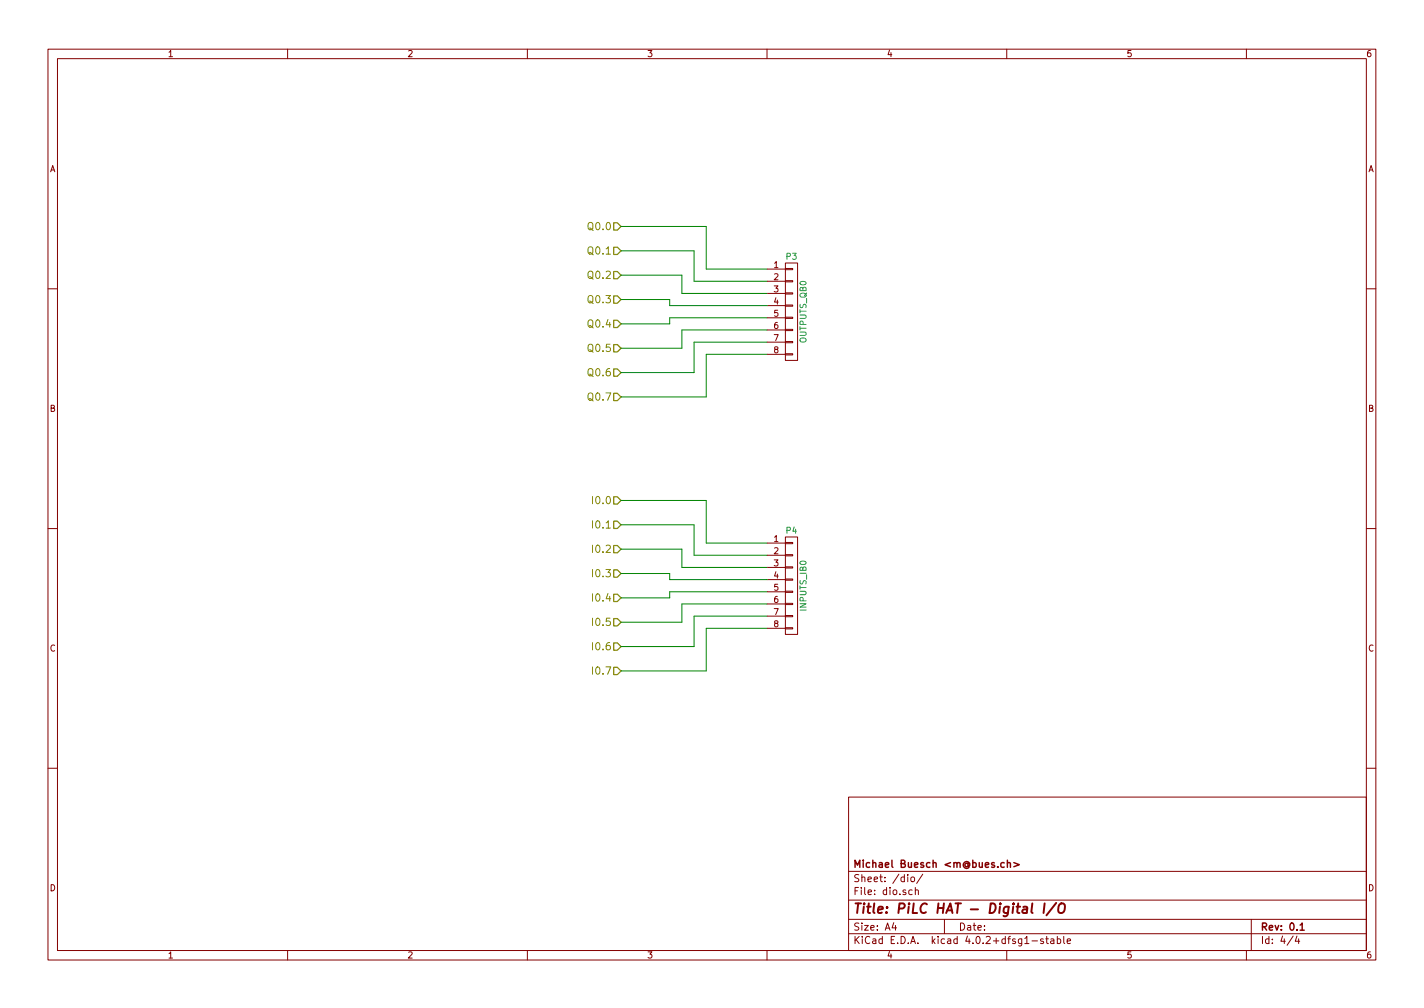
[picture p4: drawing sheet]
EESchema Schematic File Version 2
LIBS:power
LIBS:device
LIBS:transistors
LIBS:conn
LIBS:linear
LIBS:regul
LIBS:74xx
LIBS:cmos4000
LIBS:adc-dac
LIBS:memory
LIBS:xilinx
LIBS:microcontrollers
LIBS:dsp
LIBS:microchip
LIBS:analog_switches
LIBS:motorola
LIBS:texas
LIBS:intel
LIBS:audio
LIBS:interface
LIBS:digital-audio
LIBS:philips
LIBS:display
LIBS:cypress
LIBS:siliconi
LIBS:opto
LIBS:atmel
LIBS:contrib
LIBS:valves
LIBS:max485
LIBS:rv3029c2
LIBS:pilc-cache
EELAYER 25 0
EELAYER END
$Descr A4 11693 8268
encoding utf-8
Sheet 4 4
Title "PiLC HAT - Digital I/O"
Date ""
Rev "0.1"
Comp "Michael Buesch <m@bues.ch>"
Comment1 ""
Comment2 ""
Comment3 ""
Comment4 ""
$EndDescr
Text HLabel 5100 1850 0    60   Input ~ 0
Q0.0
Text HLabel 5100 2050 0    60   Input ~ 0
Q0.1
Text HLabel 5100 2250 0    60   Input ~ 0
Q0.2
Text HLabel 5100 2450 0    60   Input ~ 0
Q0.3
Text HLabel 5100 2650 0    60   Input ~ 0
Q0.4
Text HLabel 5100 2850 0    60   Input ~ 0
Q0.5
Text HLabel 5100 3050 0    60   Input ~ 0
Q0.6
Text HLabel 5100 3250 0    60   Input ~ 0
Q0.7
Text HLabel 5100 4100 0    60   Input ~ 0
I0.0
Text HLabel 5100 4300 0    60   Input ~ 0
I0.1
Text HLabel 5100 4500 0    60   Input ~ 0
I0.2
Text HLabel 5100 4700 0    60   Input ~ 0
I0.3
Text HLabel 5100 4900 0    60   Input ~ 0
I0.4
Text HLabel 5100 5100 0    60   Input ~ 0
I0.5
Text HLabel 5100 5300 0    60   Input ~ 0
I0.6
Text HLabel 5100 5500 0    60   Input ~ 0
I0.7
$Comp
L CONN_01X08 P3
U 1 1
P 6500 2550
F 0 "P3" H 6500 3000 50  0000 C CNN
F 1 "OUTPUTS_QB0" V 6600 2550 50  0000 C CNN
F 2 "" H 6500 2550 50  0000 C CNN
F 3 "" H 6500 2550 50  0000 C CNN
	1    6500 2550
	1    0    0    -1  
$EndComp
$Comp
L CONN_01X08 P4
U 1 1
P 6500 4800
F 0 "P4" H 6500 5250 50  0000 C CNN
F 1 "INPUTS_IB0" V 6600 4800 50  0000 C CNN
F 2 "" H 6500 4800 50  0000 C CNN
F 3 "" H 6500 4800 50  0000 C CNN
	1    6500 4800
	1    0    0    -1  
$EndComp
Wire Wire Line
	6300 2500 5500 2500
Wire Wire Line
	5500 2500 5500 2450
Wire Wire Line
	5500 2450 5100 2450
Wire Wire Line
	6300 2600 5500 2600
Wire Wire Line
	5500 2600 5500 2650
Wire Wire Line
	5500 2650 5100 2650
Wire Wire Line
	6300 2400 5600 2400
Wire Wire Line
	5600 2400 5600 2250
Wire Wire Line
	5600 2250 5100 2250
Wire Wire Line
	6300 2300 5700 2300
Wire Wire Line
	5700 2300 5700 2050
Wire Wire Line
	5700 2050 5100 2050
Wire Wire Line
	6300 2200 5800 2200
Wire Wire Line
	5800 2200 5800 1850
Wire Wire Line
	5800 1850 5100 1850
Wire Wire Line
	6300 2700 5600 2700
Wire Wire Line
	5600 2700 5600 2850
Wire Wire Line
	5600 2850 5100 2850
Wire Wire Line
	6300 2800 5700 2800
Wire Wire Line
	5700 2800 5700 3050
Wire Wire Line
	5700 3050 5100 3050
Wire Wire Line
	6300 2900 5800 2900
Wire Wire Line
	5800 2900 5800 3250
Wire Wire Line
	5800 3250 5100 3250
Wire Wire Line
	6300 4750 5500 4750
Wire Wire Line
	5500 4750 5500 4700
Wire Wire Line
	5500 4700 5100 4700
Wire Wire Line
	6300 4850 5500 4850
Wire Wire Line
	5500 4850 5500 4900
Wire Wire Line
	5500 4900 5100 4900
Wire Wire Line
	6300 4950 5600 4950
Wire Wire Line
	5600 4950 5600 5100
Wire Wire Line
	5600 5100 5100 5100
Wire Wire Line
	6300 5050 5700 5050
Wire Wire Line
	5700 5050 5700 5300
Wire Wire Line
	5700 5300 5100 5300
Wire Wire Line
	6300 5150 5800 5150
Wire Wire Line
	5800 5150 5800 5500
Wire Wire Line
	5800 5500 5100 5500
Wire Wire Line
	6300 4650 5600 4650
Wire Wire Line
	5600 4650 5600 4500
Wire Wire Line
	5600 4500 5100 4500
Wire Wire Line
	6300 4550 5700 4550
Wire Wire Line
	5700 4550 5700 4300
Wire Wire Line
	5700 4300 5100 4300
Wire Wire Line
	6300 4450 5800 4450
Wire Wire Line
	5800 4450 5800 4100
Wire Wire Line
	5800 4100 5100 4100
$EndSCHEMATC
